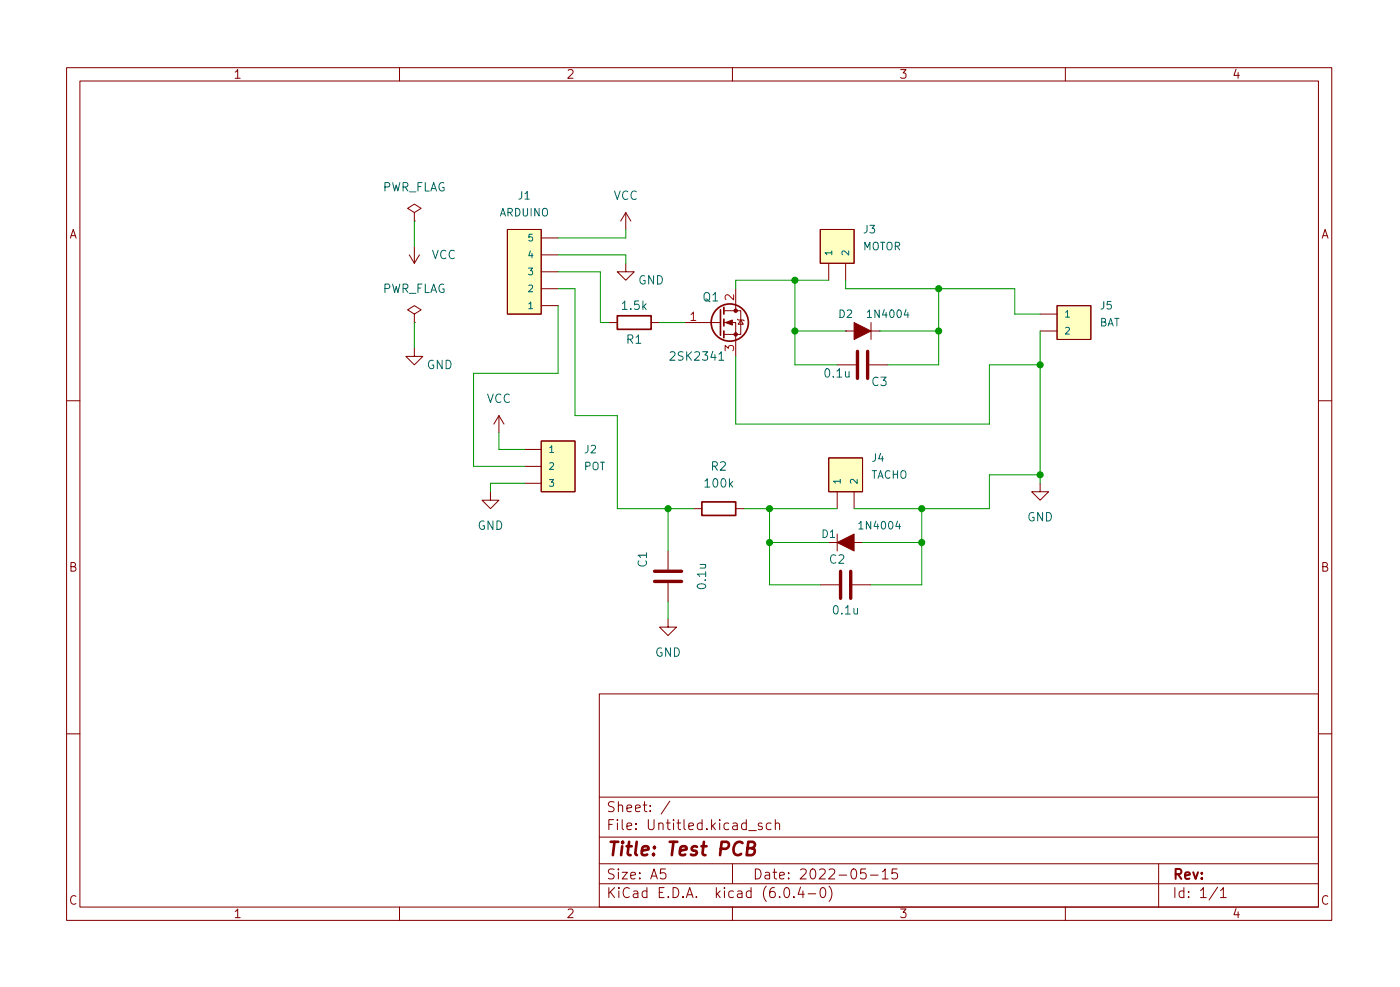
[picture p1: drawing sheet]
(kicad_sch (version 20211123) (generator eeschema)

 (paper "A5")

 (title_block
  (title "Test PCB")
  (date "2022-05-15"))

 (lib_symbols
  (symbol "Device:C" (pin_numbers hide) (pin_names (offset 0.254)) (in_bom yes) (on_board yes)
   (property "Reference" "C" (id 0) (at 0.635 2.54 0) (effects (font (size 1.27 1.27)) (justify left)))
   (property "Value" "C" (id 1) (at 0.635 -2.54 0) (effects (font (size 1.27 1.27)) (justify left)))
   (property "Footprint" "" (id 2) (at 0.9652 -3.81 0) (effects (font (size 1.27 1.27)) hide))
   (property "Datasheet" "~" (id 3) (at 0 0 0) (effects (font (size 1.27 1.27)) hide))
   (symbol "C_0_1"
    (polyline (pts (xy -2.032 -0.762) (xy 2.032 -0.762)) (stroke (width 0.508) (type default) (color 0 0 0 0)) (fill (type none)))
    (polyline (pts (xy -2.032 0.762) (xy 2.032 0.762)) (stroke (width 0.508) (type default) (color 0 0 0 0)) (fill (type none))))
   (symbol "C_1_1"
    (pin passive line (at 0 3.81 270) (length 2.794) (name "~" (effects (font (size 1.27 1.27)))) (number "1" (effects (font (size 1.27 1.27)))))
    (pin passive line (at 0 -3.81 90) (length 2.794) (name "~" (effects (font (size 1.27 1.27)))) (number "2" (effects (font (size 1.27 1.27)))))))
  (symbol "Device:R" (pin_numbers hide) (pin_names (offset 0)) (in_bom yes) (on_board yes)
   (property "Reference" "R" (id 0) (at 2.032 0 90) (effects (font (size 1.27 1.27))))
   (property "Value" "R" (id 1) (at 0 0 90) (effects (font (size 1.27 1.27))))
   (property "Footprint" "" (id 2) (at -1.778 0 90) (effects (font (size 1.27 1.27)) hide))
   (property "Datasheet" "~" (id 3) (at 0 0 0) (effects (font (size 1.27 1.27)) hide))
   (symbol "R_0_1"
    (rectangle (start -1.016 -2.54) (end 1.016 2.54) (stroke (width 0.254) (type default) (color 0 0 0 0)) (fill (type none))))
   (symbol "R_1_1"
    (pin passive line (at 0 3.81 270) (length 1.27) (name "~" (effects (font (size 1.27 1.27)))) (number "1" (effects (font (size 1.27 1.27)))))
    (pin passive line (at 0 -3.81 90) (length 1.27) (name "~" (effects (font (size 1.27 1.27)))) (number "2" (effects (font (size 1.27 1.27)))))))
  (symbol "SparkFun-Connectors:CONN_02" (pin_numbers hide) (pin_names (offset 1.016)) (in_bom yes) (on_board yes)
   (property "Reference" "J" (id 0) (at -5.08 5.08 0) (effects (font (size 1.143 1.143)) (justify left bottom)))
   (property "Value" "CONN_02" (id 1) (at -5.08 -3.81 0) (effects (font (size 1.143 1.143)) (justify left bottom)))
   (property "Footprint" "1X02" (id 2) (at 0 6.35 0) (effects (font (size 0.508 0.508)) hide))
   (property "Datasheet" "" (id 3) (at 0 0 0) (effects (font (size 1.27 1.27)) hide))
   (property "Field4" "XXX-00000" (id 4) (at 0 7.62 0) (effects (font (size 1.524 1.524))))
   (property "ki_locked" "" (id 5) (at 0 0 0) (effects (font (size 1.27 1.27))))
   (symbol "CONN_02_1_0"
    (rectangle (start 0 -1.27) (end -5.08 3.81) (stroke (width 0) (type default) (color 0 0 0 0)) (fill (type background))))
   (symbol "CONN_02_1_1"
    (pin passive line (at 2.54 0 180) (length 2.54) (name "1" (effects (font (size 1.016 1.016)))) (number "1" (effects (font (size 1.016 1.016)))))
    (pin passive line (at 2.54 2.54 180) (length 2.54) (name "2" (effects (font (size 1.016 1.016)))) (number "2" (effects (font (size 1.016 1.016)))))))
  (symbol "SparkFun-Connectors:CONN_03" (pin_numbers hide) (pin_names (offset 1.016)) (in_bom yes) (on_board yes)
   (property "Reference" "J" (id 0) (at -5.08 7.62 0) (effects (font (size 1.143 1.143)) (justify left bottom)))
   (property "Value" "CONN_03" (id 1) (at -5.08 -3.81 0) (effects (font (size 1.143 1.143)) (justify left bottom)))
   (property "Footprint" "1X03" (id 2) (at 0 10.16 0) (effects (font (size 0.508 0.508)) hide))
   (property "Datasheet" "" (id 3) (at 0 0 0) (effects (font (size 1.27 1.27)) hide))
   (property "Field4" "XXX-00000" (id 4) (at 0 11.43 0) (effects (font (size 1.524 1.524))))
   (property "ki_locked" "" (id 5) (at 0 0 0) (effects (font (size 1.27 1.27))))
   (symbol "CONN_03_0_1"
    (rectangle (start 0 -1.27) (end -5.08 6.35) (stroke (width 0) (type default) (color 0 0 0 0)) (fill (type background))))
   (symbol "CONN_03_1_1"
    (pin passive line (at 2.54 0 180) (length 2.54) (name "1" (effects (font (size 1.016 1.016)))) (number "1" (effects (font (size 1.016 1.016)))))
    (pin passive line (at 2.54 2.54 180) (length 2.54) (name "2" (effects (font (size 1.016 1.016)))) (number "2" (effects (font (size 1.016 1.016)))))
    (pin passive line (at 2.54 5.08 180) (length 2.54) (name "3" (effects (font (size 1.016 1.016)))) (number "3" (effects (font (size 1.016 1.016)))))))
  (symbol "SparkFun-Connectors:CONN_05" (pin_numbers hide) (pin_names (offset 1.016)) (in_bom yes) (on_board yes)
   (property "Reference" "J" (id 0) (at -5.08 12.7 0) (effects (font (size 1.143 1.143)) (justify left bottom)))
   (property "Value" "CONN_05" (id 1) (at -5.08 -3.81 0) (effects (font (size 1.143 1.143)) (justify left bottom)))
   (property "Footprint" "1X05" (id 2) (at 0 15.24 0) (effects (font (size 0.508 0.508)) hide))
   (property "Datasheet" "" (id 3) (at 0 0 0) (effects (font (size 1.27 1.27)) hide))
   (property "Field4" "XXX-00000" (id 4) (at 0 16.51 0) (effects (font (size 1.524 1.524))))
   (property "ki_locked" "" (id 5) (at 0 0 0) (effects (font (size 1.27 1.27))))
   (symbol "CONN_05_0_1"
    (rectangle (start 0 -1.27) (end -5.08 11.43) (stroke (width 0) (type default) (color 0 0 0 0)) (fill (type background))))
   (symbol "CONN_05_1_1"
    (pin passive line (at 2.54 0 180) (length 2.54) (name "1" (effects (font (size 1.016 1.016)))) (number "1" (effects (font (size 1.016 1.016)))))
    (pin passive line (at 2.54 2.54 180) (length 2.54) (name "2" (effects (font (size 1.016 1.016)))) (number "2" (effects (font (size 1.016 1.016)))))
    (pin passive line (at 2.54 5.08 180) (length 2.54) (name "3" (effects (font (size 1.016 1.016)))) (number "3" (effects (font (size 1.016 1.016)))))
    (pin passive line (at 2.54 7.62 180) (length 2.54) (name "4" (effects (font (size 1.016 1.016)))) (number "4" (effects (font (size 1.016 1.016)))))
    (pin passive line (at 2.54 10.16 180) (length 2.54) (name "5" (effects (font (size 1.016 1.016)))) (number "5" (effects (font (size 1.016 1.016)))))))
  (symbol "SparkFun-DiscreteSemi:DIODE-1N4148" (pin_numbers hide) (pin_names (offset 1.016) hide) (in_bom yes) (on_board yes)
   (property "Reference" "D" (id 0) (at -2.54 2.54 0) (effects (font (size 1.143 1.143)) (justify left bottom)))
   (property "Value" "DIODE-1N4148" (id 1) (at -2.54 -3.81 0) (effects (font (size 1.143 1.143)) (justify left bottom)))
   (property "Footprint" "DIODE-1N4148" (id 2) (at 0 5.08 0) (effects (font (size 0.508 0.508)) hide))
   (property "Datasheet" "" (id 3) (at 0 0 0) (effects (font (size 1.27 1.27)) hide))
   (property "Field4" "DIO-08378" (id 4) (at 0 6.35 0) (effects (font (size 1.524 1.524))))
   (property "ki_locked" "" (id 5) (at 0 0 0) (effects (font (size 1.27 1.27))))
   (symbol "DIODE-1N4148_1_0"
    (polyline (pts (xy -2.54 0) (xy -1.27 0)) (stroke (width 0) (type default) (color 0 0 0 0)) (fill (type none)))
    (polyline (pts (xy 1.27 0) (xy 1.27 -1.27)) (stroke (width 0) (type default) (color 0 0 0 0)) (fill (type none)))
    (polyline (pts (xy 1.27 1.27) (xy 1.27 0)) (stroke (width 0) (type default) (color 0 0 0 0)) (fill (type none)))
    (polyline (pts (xy 2.54 0) (xy 1.27 0)) (stroke (width 0) (type default) (color 0 0 0 0)) (fill (type none))))
   (symbol "DIODE-1N4148_1_1"
    (polyline (pts (xy -1.27 1.27) (xy 1.27 0) (xy 1.27 0) (xy -1.27 -1.27) (xy -1.27 -1.27) (xy -1.27 1.27)) (stroke (width 0) (type default) (color 0 0 0 0)) (fill (type outline)))
    (pin passive line (at -2.54 0 0) (length 0) (name "A" (effects (font (size 1.016 1.016)))) (number "A" (effects (font (size 1.016 1.016)))))
    (pin passive line (at 2.54 0 180) (length 0) (name "C" (effects (font (size 1.016 1.016)))) (number "C" (effects (font (size 1.016 1.016)))))))
  (symbol "Transistor_FET:IRF740" (pin_names hide) (in_bom yes) (on_board yes)
   (property "Reference" "Q" (id 0) (at 6.35 1.905 0) (effects (font (size 1.27 1.27)) (justify left)))
   (property "Value" "IRF740" (id 1) (at 6.35 0 0) (effects (font (size 1.27 1.27)) (justify left)))
   (property "Footprint" "Package_TO_SOT_THT:TO-220-3_Vertical" (id 2) (at 6.35 -1.905 0) (effects (font (size 1.27 1.27) italic) (justify left) hide))
   (property "Datasheet" "http://www.vishay.com/docs/91054/91054.pdf" (id 3) (at 0 0 0) (effects (font (size 1.27 1.27)) (justify left) hide))
   (symbol "IRF740_0_1"
    (polyline (pts (xy 0.254 0) (xy -2.54 0)) (stroke (width 0) (type default) (color 0 0 0 0)) (fill (type none)))
    (polyline (pts (xy 0.254 1.905) (xy 0.254 -1.905)) (stroke (width 0.254) (type default) (color 0 0 0 0)) (fill (type none)))
    (polyline (pts (xy 0.762 -1.27) (xy 0.762 -2.286)) (stroke (width 0.254) (type default) (color 0 0 0 0)) (fill (type none)))
    (polyline (pts (xy 0.762 0.508) (xy 0.762 -0.508)) (stroke (width 0.254) (type default) (color 0 0 0 0)) (fill (type none)))
    (polyline (pts (xy 0.762 2.286) (xy 0.762 1.27)) (stroke (width 0.254) (type default) (color 0 0 0 0)) (fill (type none)))
    (polyline (pts (xy 2.54 2.54) (xy 2.54 1.778)) (stroke (width 0) (type default) (color 0 0 0 0)) (fill (type none)))
    (polyline (pts (xy 2.54 -2.54) (xy 2.54 0) (xy 0.762 0)) (stroke (width 0) (type default) (color 0 0 0 0)) (fill (type none)))
    (polyline (pts (xy 0.762 -1.778) (xy 3.302 -1.778) (xy 3.302 1.778) (xy 0.762 1.778)) (stroke (width 0) (type default) (color 0 0 0 0)) (fill (type none)))
    (polyline (pts (xy 1.016 0) (xy 2.032 0.381) (xy 2.032 -0.381) (xy 1.016 0)) (stroke (width 0) (type default) (color 0 0 0 0)) (fill (type outline)))
    (polyline (pts (xy 2.794 0.508) (xy 2.921 0.381) (xy 3.683 0.381) (xy 3.81 0.254)) (stroke (width 0) (type default) (color 0 0 0 0)) (fill (type none)))
    (polyline (pts (xy 3.302 0.381) (xy 2.921 -0.254) (xy 3.683 -0.254) (xy 3.302 0.381)) (stroke (width 0) (type default) (color 0 0 0 0)) (fill (type none)))
    (circle (center 1.651 0) (radius 2.794) (stroke (width 0.254) (type default) (color 0 0 0 0)) (fill (type none)))
    (circle (center 2.54 -1.778) (radius 0.254) (stroke (width 0) (type default) (color 0 0 0 0)) (fill (type outline)))
    (circle (center 2.54 1.778) (radius 0.254) (stroke (width 0) (type default) (color 0 0 0 0)) (fill (type outline))))
   (symbol "IRF740_1_1"
    (pin input line (at -5.08 0 0) (length 2.54) (name "G" (effects (font (size 1.27 1.27)))) (number "1" (effects (font (size 1.27 1.27)))))
    (pin passive line (at 2.54 5.08 270) (length 2.54) (name "D" (effects (font (size 1.27 1.27)))) (number "2" (effects (font (size 1.27 1.27)))))
    (pin passive line (at 2.54 -5.08 90) (length 2.54) (name "S" (effects (font (size 1.27 1.27)))) (number "3" (effects (font (size 1.27 1.27)))))))
  (symbol "power:GND" (power) (pin_names (offset 0)) (in_bom yes) (on_board yes)
   (property "Reference" "#PWR" (id 0) (at 0 -6.35 0) (effects (font (size 1.27 1.27)) hide))
   (property "Value" "GND" (id 1) (at 0 -3.81 0) (effects (font (size 1.27 1.27))))
   (property "Footprint" "" (id 2) (at 0 0 0) (effects (font (size 1.27 1.27)) hide))
   (property "Datasheet" "" (id 3) (at 0 0 0) (effects (font (size 1.27 1.27)) hide))
   (symbol "GND_0_1"
    (polyline (pts (xy 0 0) (xy 0 -1.27) (xy 1.27 -1.27) (xy 0 -2.54) (xy -1.27 -1.27) (xy 0 -1.27)) (stroke (width 0) (type default) (color 0 0 0 0)) (fill (type none))))
   (symbol "GND_1_1"
    (pin power_in line (at 0 0 270) (length 0) hide (name "GND" (effects (font (size 1.27 1.27)))) (number "1" (effects (font (size 1.27 1.27)))))))
  (symbol "power:PWR_FLAG" (power) (pin_numbers hide) (pin_names (offset 0) hide) (in_bom yes) (on_board yes)
   (property "Reference" "#FLG" (id 0) (at 0 1.905 0) (effects (font (size 1.27 1.27)) hide))
   (property "Value" "PWR_FLAG" (id 1) (at 0 3.81 0) (effects (font (size 1.27 1.27))))
   (property "Footprint" "" (id 2) (at 0 0 0) (effects (font (size 1.27 1.27)) hide))
   (property "Datasheet" "~" (id 3) (at 0 0 0) (effects (font (size 1.27 1.27)) hide))
   (symbol "PWR_FLAG_0_0"
    (pin power_out line (at 0 0 90) (length 0) (name "pwr" (effects (font (size 1.27 1.27)))) (number "1" (effects (font (size 1.27 1.27))))))
   (symbol "PWR_FLAG_0_1"
    (polyline (pts (xy 0 0) (xy 0 1.27) (xy -1.016 1.905) (xy 0 2.54) (xy 1.016 1.905) (xy 0 1.27)) (stroke (width 0) (type default) (color 0 0 0 0)) (fill (type none)))))
  (symbol "power:VCC" (power) (pin_names (offset 0)) (in_bom yes) (on_board yes)
   (property "Reference" "#PWR" (id 0) (at 0 -3.81 0) (effects (font (size 1.27 1.27)) hide))
   (property "Value" "VCC" (id 1) (at 0 3.81 0) (effects (font (size 1.27 1.27))))
   (property "Footprint" "" (id 2) (at 0 0 0) (effects (font (size 1.27 1.27)) hide))
   (property "Datasheet" "" (id 3) (at 0 0 0) (effects (font (size 1.27 1.27)) hide))
   (symbol "VCC_0_1"
    (polyline (pts (xy -0.762 1.27) (xy 0 2.54)) (stroke (width 0) (type default) (color 0 0 0 0)) (fill (type none)))
    (polyline (pts (xy 0 0) (xy 0 2.54)) (stroke (width 0) (type default) (color 0 0 0 0)) (fill (type none)))
    (polyline (pts (xy 0 2.54) (xy 0.762 1.27)) (stroke (width 0) (type default) (color 0 0 0 0)) (fill (type none))))
   (symbol "VCC_1_1"
    (pin power_in line (at 0 0 90) (length 0) hide (name "VCC" (effects (font (size 1.27 1.27)))) (number "1" (effects (font (size 1.27 1.27))))))))

 (junction (at 138.43 81.28) (diameter 0) (color 0 0 0 0))
 (junction (at 115.57 76.2) (diameter 0) (color 0 0 0 0))
 (junction (at 119.38 41.91) (diameter 0) (color 0 0 0 0))
 (junction (at 156.21 71.12) (diameter 0) (color 0 0 0 0))
 (junction (at 140.97 43.18) (diameter 0) (color 0 0 0 0))
 (junction (at 100.33 76.2) (diameter 0) (color 0 0 0 0))
 (junction (at 119.38 49.53) (diameter 0) (color 0 0 0 0))
 (junction (at 138.43 76.2) (diameter 0) (color 0 0 0 0))
 (junction (at 115.57 81.28) (diameter 0) (color 0 0 0 0))
 (junction (at 140.97 49.53) (diameter 0) (color 0 0 0 0))
 (junction (at 156.21 54.61) (diameter 0) (color 0 0 0 0))

 (wire (pts (xy 62.23 33.02) (xy 62.23 36.83)) (stroke (width 0) (type default) (color 0 0 0 0)))
 (wire (pts (xy 125.73 54.61) (xy 119.38 54.61)) (stroke (width 0) (type default) (color 0 0 0 0)))
 (wire (pts (xy 140.97 43.18) (xy 140.97 49.53)) (stroke (width 0) (type default) (color 0 0 0 0)))
 (wire (pts (xy 138.43 76.2) (xy 138.43 81.28)) (stroke (width 0) (type default) (color 0 0 0 0)))
 (wire (pts (xy 93.98 34.29) (xy 93.98 35.56)) (stroke (width 0) (type default) (color 0 0 0 0)))
 (wire (pts (xy 90.17 48.26) (xy 91.44 48.26)) (stroke (width 0) (type default) (color 0 0 0 0)))
 (wire (pts (xy 83.82 38.1) (xy 93.98 38.1)) (stroke (width 0) (type default) (color 0 0 0 0)))
 (wire (pts (xy 86.36 43.18) (xy 86.36 62.23)) (stroke (width 0) (type default) (color 0 0 0 0)))
 (wire (pts (xy 119.38 41.91) (xy 119.38 49.53)) (stroke (width 0) (type default) (color 0 0 0 0)))
 (wire (pts (xy 138.43 76.2) (xy 148.59 76.2)) (stroke (width 0) (type default) (color 0 0 0 0)))
 (wire (pts (xy 110.49 41.91) (xy 110.49 43.18)) (stroke (width 0) (type default) (color 0 0 0 0)))
 (wire (pts (xy 93.98 35.56) (xy 83.82 35.56)) (stroke (width 0) (type default) (color 0 0 0 0)))
 (wire (pts (xy 83.82 45.72) (xy 83.82 55.88)) (stroke (width 0) (type default) (color 0 0 0 0)))
 (wire (pts (xy 152.4 43.18) (xy 152.4 46.99)) (stroke (width 0) (type default) (color 0 0 0 0)))
 (wire (pts (xy 110.49 53.34) (xy 110.49 63.5)) (stroke (width 0) (type default) (color 0 0 0 0)))
 (wire (pts (xy 124.46 81.28) (xy 115.57 81.28)) (stroke (width 0) (type default) (color 0 0 0 0)))
 (wire (pts (xy 93.98 38.1) (xy 93.98 39.37)) (stroke (width 0) (type default) (color 0 0 0 0)))
 (wire (pts (xy 99.06 48.26) (xy 102.87 48.26)) (stroke (width 0) (type default) (color 0 0 0 0)))
 (wire (pts (xy 73.66 72.39) (xy 78.74 72.39)) (stroke (width 0) (type default) (color 0 0 0 0)))
 (wire (pts (xy 156.21 49.53) (xy 156.21 54.61)) (stroke (width 0) (type default) (color 0 0 0 0)))
 (wire (pts (xy 100.33 82.55) (xy 100.33 76.2)) (stroke (width 0) (type default) (color 0 0 0 0)))
 (wire (pts (xy 92.71 76.2) (xy 100.33 76.2)) (stroke (width 0) (type default) (color 0 0 0 0)))
 (wire (pts (xy 115.57 87.63) (xy 123.19 87.63)) (stroke (width 0) (type default) (color 0 0 0 0)))
 (wire (pts (xy 156.21 71.12) (xy 156.21 72.39)) (stroke (width 0) (type default) (color 0 0 0 0)))
 (wire (pts (xy 90.17 40.64) (xy 90.17 48.26)) (stroke (width 0) (type default) (color 0 0 0 0)))
 (wire (pts (xy 62.23 48.26) (xy 62.23 52.07)) (stroke (width 0) (type default) (color 0 0 0 0)))
 (wire (pts (xy 125.73 76.2) (xy 115.57 76.2)) (stroke (width 0) (type default) (color 0 0 0 0)))
 (wire (pts (xy 128.27 76.2) (xy 138.43 76.2)) (stroke (width 0) (type default) (color 0 0 0 0)))
 (wire (pts (xy 138.43 87.63) (xy 138.43 81.28)) (stroke (width 0) (type default) (color 0 0 0 0)))
 (wire (pts (xy 124.46 41.91) (xy 119.38 41.91)) (stroke (width 0) (type default) (color 0 0 0 0)))
 (wire (pts (xy 111.76 76.2) (xy 115.57 76.2)) (stroke (width 0) (type default) (color 0 0 0 0)))
 (wire (pts (xy 148.59 76.2) (xy 148.59 71.12)) (stroke (width 0) (type default) (color 0 0 0 0)))
 (wire (pts (xy 133.35 54.61) (xy 140.97 54.61)) (stroke (width 0) (type default) (color 0 0 0 0)))
 (wire (pts (xy 132.08 49.53) (xy 140.97 49.53)) (stroke (width 0) (type default) (color 0 0 0 0)))
 (wire (pts (xy 130.81 87.63) (xy 138.43 87.63)) (stroke (width 0) (type default) (color 0 0 0 0)))
 (wire (pts (xy 73.66 73.66) (xy 73.66 72.39)) (stroke (width 0) (type default) (color 0 0 0 0)))
 (wire (pts (xy 71.12 55.88) (xy 83.82 55.88)) (stroke (width 0) (type default) (color 0 0 0 0)))
 (wire (pts (xy 148.59 71.12) (xy 156.21 71.12)) (stroke (width 0) (type default) (color 0 0 0 0)))
 (wire (pts (xy 127 49.53) (xy 119.38 49.53)) (stroke (width 0) (type default) (color 0 0 0 0)))
 (wire (pts (xy 83.82 40.64) (xy 90.17 40.64)) (stroke (width 0) (type default) (color 0 0 0 0)))
 (wire (pts (xy 127 41.91) (xy 127 43.18)) (stroke (width 0) (type default) (color 0 0 0 0)))
 (wire (pts (xy 115.57 76.2) (xy 115.57 81.28)) (stroke (width 0) (type default) (color 0 0 0 0)))
 (wire (pts (xy 100.33 76.2) (xy 104.14 76.2)) (stroke (width 0) (type default) (color 0 0 0 0)))
 (wire (pts (xy 152.4 46.99) (xy 156.21 46.99)) (stroke (width 0) (type default) (color 0 0 0 0)))
 (wire (pts (xy 140.97 43.18) (xy 152.4 43.18)) (stroke (width 0) (type default) (color 0 0 0 0)))
 (wire (pts (xy 140.97 49.53) (xy 140.97 54.61)) (stroke (width 0) (type default) (color 0 0 0 0)))
 (wire (pts (xy 119.38 41.91) (xy 110.49 41.91)) (stroke (width 0) (type default) (color 0 0 0 0)))
 (wire (pts (xy 78.74 69.85) (xy 71.12 69.85)) (stroke (width 0) (type default) (color 0 0 0 0)))
 (wire (pts (xy 86.36 62.23) (xy 92.71 62.23)) (stroke (width 0) (type default) (color 0 0 0 0)))
 (wire (pts (xy 71.12 69.85) (xy 71.12 55.88)) (stroke (width 0) (type default) (color 0 0 0 0)))
 (wire (pts (xy 119.38 49.53) (xy 119.38 54.61)) (stroke (width 0) (type default) (color 0 0 0 0)))
 (wire (pts (xy 115.57 81.28) (xy 115.57 87.63)) (stroke (width 0) (type default) (color 0 0 0 0)))
 (wire (pts (xy 156.21 54.61) (xy 156.21 71.12)) (stroke (width 0) (type default) (color 0 0 0 0)))
 (wire (pts (xy 148.59 63.5) (xy 148.59 54.61)) (stroke (width 0) (type default) (color 0 0 0 0)))
 (wire (pts (xy 74.93 67.31) (xy 74.93 64.77)) (stroke (width 0) (type default) (color 0 0 0 0)))
 (wire (pts (xy 148.59 54.61) (xy 156.21 54.61)) (stroke (width 0) (type default) (color 0 0 0 0)))
 (wire (pts (xy 127 43.18) (xy 140.97 43.18)) (stroke (width 0) (type default) (color 0 0 0 0)))
 (wire (pts (xy 129.54 81.28) (xy 138.43 81.28)) (stroke (width 0) (type default) (color 0 0 0 0)))
 (wire (pts (xy 83.82 43.18) (xy 86.36 43.18)) (stroke (width 0) (type default) (color 0 0 0 0)))
 (wire (pts (xy 110.49 63.5) (xy 148.59 63.5)) (stroke (width 0) (type default) (color 0 0 0 0)))
 (wire (pts (xy 78.74 67.31) (xy 74.93 67.31)) (stroke (width 0) (type default) (color 0 0 0 0)))
 (wire (pts (xy 100.33 90.17) (xy 100.33 92.71)) (stroke (width 0) (type default) (color 0 0 0 0)))
 (wire (pts (xy 92.71 62.23) (xy 92.71 76.2)) (stroke (width 0) (type default) (color 0 0 0 0)))

 (symbol (lib_id "Device:R") (at 107.95 76.2 90) (unit 1) (in_bom yes) (on_board yes) (fields_autoplaced)
  (property "Reference" "R2" (id 0) (at 107.95 69.85 90))
  (property "Value" "" (id 1) (at 107.95 72.39 90))
  (property "Footprint" "" (id 2) (at 107.95 77.978 90) (effects (font (size 1.27 1.27)) hide))
  (property "Datasheet" "~" (id 3) (at 107.95 76.2 0) (effects (font (size 1.27 1.27)) hide)) (pin "1") (pin "2"))

 (symbol (lib_id "Device:R") (at 95.25 48.26 90) (unit 1) (in_bom yes) (on_board yes)
  (property "Reference" "R1" (id 0) (at 95.25 50.8 90))
  (property "Value" "" (id 1) (at 95.25 45.72 90))
  (property "Footprint" "" (id 2) (at 95.25 50.038 90) (effects (font (size 1.27 1.27)) hide))
  (property "Datasheet" "~" (id 3) (at 95.25 48.26 0) (effects (font (size 1.27 1.27)) hide)) (pin "1") (pin "2"))

 (symbol (lib_id "Transistor_FET:IRF740") (at 107.95 48.26 0) (unit 1) (in_bom yes) (on_board yes)
  (property "Reference" "Q1" (id 0) (at 105.41 44.45 0) (effects (font (size 1.27 1.27)) (justify left)))
  (property "Value" "" (id 1) (at 100.33 53.34 0) (effects (font (size 1.27 1.27)) (justify left)))
  (property "Footprint" "" (id 2) (at 114.3 50.165 0) (effects (font (size 1.27 1.27) italic) (justify left) hide))
  (property "Datasheet" "http://www.vishay.com/docs/91054/91054.pdf" (id 3) (at 107.95 48.26 0) (effects (font (size 1.27 1.27)) (justify left) hide)) (pin "1") (pin "2") (pin "3"))

 (symbol (lib_id "SparkFun-Connectors:CONN_02") (at 158.75 46.99 180) (unit 1) (in_bom yes) (on_board yes) (fields_autoplaced)
  (property "Reference" "J5" (id 0) (at 165.1 45.72 0) (effects (font (size 1.143 1.143)) (justify right)))
  (property "Value" "" (id 1) (at 165.1 48.26 0) (effects (font (size 1.143 1.143)) (justify right)))
  (property "Footprint" "" (id 2) (at 158.75 53.34 0) (effects (font (size 0.508 0.508)) hide))
  (property "Datasheet" "" (id 3) (at 158.75 46.99 0) (effects (font (size 1.27 1.27)) hide))
  (property "Field4" "XXX-00000" (id 4) (at 165.1 51.435 0) (effects (font (size 1.524 1.524)) (justify right) hide)) (pin "1") (pin "2"))

 (symbol (lib_id "power:GND") (at 93.98 39.37 0) (unit 1) (in_bom yes) (on_board yes)
  (property "Reference" "#PWR06" (id 0) (at 93.98 45.72 0) (effects (font (size 1.27 1.27)) hide))
  (property "Value" "" (id 1) (at 97.79 41.91 0))
  (property "Footprint" "" (id 2) (at 93.98 39.37 0) (effects (font (size 1.27 1.27)) hide))
  (property "Datasheet" "" (id 3) (at 93.98 39.37 0) (effects (font (size 1.27 1.27)) hide)) (pin "1"))

 (symbol (lib_id "power:GND") (at 156.21 72.39 0) (unit 1) (in_bom yes) (on_board yes)
  (property "Reference" "#PWR08" (id 0) (at 156.21 78.74 0) (effects (font (size 1.27 1.27)) hide))
  (property "Value" "GND" (id 1) (at 156.21 77.47 0))
  (property "Footprint" "" (id 2) (at 156.21 72.39 0) (effects (font (size 1.27 1.27)) hide))
  (property "Datasheet" "" (id 3) (at 156.21 72.39 0) (effects (font (size 1.27 1.27)) hide)) (pin "1"))

 (symbol (lib_id "power:VCC") (at 93.98 34.29 0) (unit 1) (in_bom yes) (on_board yes) (fields_autoplaced)
  (property "Reference" "#PWR05" (id 0) (at 93.98 38.1 0) (effects (font (size 1.27 1.27)) hide))
  (property "Value" "" (id 1) (at 93.98 29.21 0))
  (property "Footprint" "" (id 2) (at 93.98 34.29 0) (effects (font (size 1.27 1.27)) hide))
  (property "Datasheet" "" (id 3) (at 93.98 34.29 0) (effects (font (size 1.27 1.27)) hide)) (pin "1"))

 (symbol (lib_id "power:VCC") (at 62.23 36.83 180) (unit 1) (in_bom yes) (on_board yes) (fields_autoplaced)
  (property "Reference" "#PWR01" (id 0) (at 62.23 33.02 0) (effects (font (size 1.27 1.27)) hide))
  (property "Value" "VCC" (id 1) (at 64.77 38.0999 0) (effects (font (size 1.27 1.27)) (justify right)))
  (property "Footprint" "" (id 2) (at 62.23 36.83 0) (effects (font (size 1.27 1.27)) hide))
  (property "Datasheet" "" (id 3) (at 62.23 36.83 0) (effects (font (size 1.27 1.27)) hide)) (pin "1"))

 (symbol (lib_id "SparkFun-Connectors:CONN_02") (at 124.46 39.37 270) (unit 1) (in_bom yes) (on_board yes) (fields_autoplaced)
  (property "Reference" "J3" (id 0) (at 129.54 34.29 90) (effects (font (size 1.143 1.143)) (justify left)))
  (property "Value" "" (id 1) (at 129.54 36.83 90) (effects (font (size 1.143 1.143)) (justify left)))
  (property "Footprint" "" (id 2) (at 130.81 39.37 0) (effects (font (size 0.508 0.508)) hide))
  (property "Datasheet" "" (id 3) (at 124.46 39.37 0) (effects (font (size 1.27 1.27)) hide))
  (property "Field4" "XXX-00000" (id 4) (at 129.54 40.005 90) (effects (font (size 1.524 1.524)) (justify left) hide)) (pin "1") (pin "2"))

 (symbol (lib_id "Device:C") (at 100.33 86.36 0) (unit 1) (in_bom yes) (on_board yes)
  (property "Reference" "C1" (id 0) (at 96.52 83.82 90))
  (property "Value" "" (id 1) (at 105.41 86.36 90))
  (property "Footprint" "" (id 2) (at 101.2952 90.17 0) (effects (font (size 1.27 1.27)) hide))
  (property "Datasheet" "~" (id 3) (at 100.33 86.36 0) (effects (font (size 1.27 1.27)) hide)) (pin "1") (pin "2"))

 (symbol (lib_id "SparkFun-DiscreteSemi:DIODE-1N4148") (at 127 81.28 180) (unit 1) (in_bom yes) (on_board yes)
  (property "Reference" "D1" (id 0) (at 124.46 80.01 0) (effects (font (size 1.143 1.143))))
  (property "Value" "" (id 1) (at 132.08 78.74 0) (effects (font (size 1.143 1.143))))
  (property "Footprint" "" (id 2) (at 127 86.36 0) (effects (font (size 0.508 0.508)) hide))
  (property "Datasheet" "" (id 3) (at 127 81.28 0) (effects (font (size 1.27 1.27)) hide))
  (property "Field4" "DIO-08378" (id 4) (at 127 83.82 0) (effects (font (size 1.524 1.524)) hide)) (pin "A") (pin "C"))

 (symbol (lib_id "Device:C") (at 127 87.63 90) (unit 1) (in_bom yes) (on_board yes)
  (property "Reference" "C2" (id 0) (at 125.73 83.82 90))
  (property "Value" "" (id 1) (at 127 91.44 90))
  (property "Footprint" "" (id 2) (at 130.81 86.6648 0) (effects (font (size 1.27 1.27)) hide))
  (property "Datasheet" "~" (id 3) (at 127 87.63 0) (effects (font (size 1.27 1.27)) hide)) (pin "1") (pin "2"))

 (symbol (lib_id "power:VCC") (at 74.93 64.77 0) (unit 1) (in_bom yes) (on_board yes) (fields_autoplaced)
  (property "Reference" "#PWR04" (id 0) (at 74.93 68.58 0) (effects (font (size 1.27 1.27)) hide))
  (property "Value" "VCC" (id 1) (at 74.93 59.69 0))
  (property "Footprint" "" (id 2) (at 74.93 64.77 0) (effects (font (size 1.27 1.27)) hide))
  (property "Datasheet" "" (id 3) (at 74.93 64.77 0) (effects (font (size 1.27 1.27)) hide)) (pin "1"))

 (symbol (lib_id "power:GND") (at 73.66 73.66 0) (unit 1) (in_bom yes) (on_board yes) (fields_autoplaced)
  (property "Reference" "#PWR03" (id 0) (at 73.66 80.01 0) (effects (font (size 1.27 1.27)) hide))
  (property "Value" "GND" (id 1) (at 73.66 78.74 0))
  (property "Footprint" "" (id 2) (at 73.66 73.66 0) (effects (font (size 1.27 1.27)) hide))
  (property "Datasheet" "" (id 3) (at 73.66 73.66 0) (effects (font (size 1.27 1.27)) hide)) (pin "1"))

 (symbol (lib_id "power:PWR_FLAG") (at 62.23 48.26 0) (unit 1) (in_bom yes) (on_board yes)
  (property "Reference" "#FLG02" (id 0) (at 62.23 46.355 0) (effects (font (size 1.27 1.27)) hide))
  (property "Value" "" (id 1) (at 62.23 43.18 0))
  (property "Footprint" "" (id 2) (at 62.23 48.26 0) (effects (font (size 1.27 1.27)) hide))
  (property "Datasheet" "~" (id 3) (at 62.23 48.26 0) (effects (font (size 1.27 1.27)) hide)) (pin "1"))

 (symbol (lib_id "SparkFun-Connectors:CONN_05") (at 81.28 45.72 0) (unit 1) (in_bom yes) (on_board yes)
  (property "Reference" "J1" (id 0) (at 78.74 29.21 0) (effects (font (size 1.143 1.143))))
  (property "Value" "" (id 1) (at 78.74 31.75 0) (effects (font (size 1.143 1.143))))
  (property "Footprint" "" (id 2) (at 81.28 30.48 0) (effects (font (size 0.508 0.508)) hide))
  (property "Datasheet" "" (id 3) (at 81.28 45.72 0) (effects (font (size 1.27 1.27)) hide))
  (property "Field4" "XXX-00000" (id 4) (at 78.74 33.02 0) (effects (font (size 1.524 1.524)) hide)) (pin "1") (pin "2") (pin "3") (pin "4") (pin "5"))

 (symbol (lib_id "power:GND") (at 100.33 92.71 0) (unit 1) (in_bom yes) (on_board yes)
  (property "Reference" "#PWR07" (id 0) (at 100.33 99.06 0) (effects (font (size 1.27 1.27)) hide))
  (property "Value" "GND" (id 1) (at 100.33 97.79 0))
  (property "Footprint" "" (id 2) (at 100.33 92.71 0) (effects (font (size 1.27 1.27)) hide))
  (property "Datasheet" "" (id 3) (at 100.33 92.71 0) (effects (font (size 1.27 1.27)) hide)) (pin "1"))

 (symbol (lib_id "power:PWR_FLAG") (at 62.23 33.02 0) (unit 1) (in_bom yes) (on_board yes)
  (property "Reference" "#FLG01" (id 0) (at 62.23 31.115 0) (effects (font (size 1.27 1.27)) hide))
  (property "Value" "" (id 1) (at 62.23 27.94 0))
  (property "Footprint" "" (id 2) (at 62.23 33.02 0) (effects (font (size 1.27 1.27)) hide))
  (property "Datasheet" "~" (id 3) (at 62.23 33.02 0) (effects (font (size 1.27 1.27)) hide)) (pin "1"))

 (symbol (lib_id "Device:C") (at 129.54 54.61 90) (unit 1) (in_bom yes) (on_board yes)
  (property "Reference" "C3" (id 0) (at 132.08 57.15 90))
  (property "Value" "" (id 1) (at 125.73 55.88 90))
  (property "Footprint" "" (id 2) (at 133.35 53.6448 0) (effects (font (size 1.27 1.27)) hide))
  (property "Datasheet" "~" (id 3) (at 129.54 54.61 0) (effects (font (size 1.27 1.27)) hide)) (pin "1") (pin "2"))

 (symbol (lib_id "SparkFun-Connectors:CONN_03") (at 81.28 67.31 180) (unit 1) (in_bom yes) (on_board yes) (fields_autoplaced)
  (property "Reference" "J2" (id 0) (at 87.63 67.31 0) (effects (font (size 1.143 1.143)) (justify right)))
  (property "Value" "" (id 1) (at 87.63 69.85 0) (effects (font (size 1.143 1.143)) (justify right)))
  (property "Footprint" "" (id 2) (at 81.28 77.47 0) (effects (font (size 0.508 0.508)) hide))
  (property "Datasheet" "" (id 3) (at 81.28 67.31 0) (effects (font (size 1.27 1.27)) hide))
  (property "Field4" "XXX-00000" (id 4) (at 87.63 73.025 0) (effects (font (size 1.524 1.524)) (justify right) hide)) (pin "1") (pin "2") (pin "3"))

 (symbol (lib_id "SparkFun-Connectors:CONN_02") (at 125.73 73.66 270) (unit 1) (in_bom yes) (on_board yes) (fields_autoplaced)
  (property "Reference" "J4" (id 0) (at 130.81 68.58 90) (effects (font (size 1.143 1.143)) (justify left)))
  (property "Value" "" (id 1) (at 130.81 71.12 90) (effects (font (size 1.143 1.143)) (justify left)))
  (property "Footprint" "" (id 2) (at 132.08 73.66 0) (effects (font (size 0.508 0.508)) hide))
  (property "Datasheet" "" (id 3) (at 125.73 73.66 0) (effects (font (size 1.27 1.27)) hide))
  (property "Field4" "XXX-00000" (id 4) (at 130.81 74.295 90) (effects (font (size 1.524 1.524)) (justify left) hide)) (pin "1") (pin "2"))

 (symbol (lib_id "power:GND") (at 62.23 52.07 0) (unit 1) (in_bom yes) (on_board yes)
  (property "Reference" "#PWR02" (id 0) (at 62.23 58.42 0) (effects (font (size 1.27 1.27)) hide))
  (property "Value" "GND" (id 1) (at 66.04 54.61 0))
  (property "Footprint" "" (id 2) (at 62.23 52.07 0) (effects (font (size 1.27 1.27)) hide))
  (property "Datasheet" "" (id 3) (at 62.23 52.07 0) (effects (font (size 1.27 1.27)) hide)) (pin "1"))

 (symbol (lib_id "SparkFun-DiscreteSemi:DIODE-1N4148") (at 129.54 49.53 0) (unit 1) (in_bom yes) (on_board yes)
  (property "Reference" "D2" (id 0) (at 127 46.99 0) (effects (font (size 1.143 1.143))))
  (property "Value" "" (id 1) (at 133.35 46.99 0) (effects (font (size 1.143 1.143))))
  (property "Footprint" "" (id 2) (at 129.54 44.45 0) (effects (font (size 0.508 0.508)) hide))
  (property "Datasheet" "" (id 3) (at 129.54 49.53 0) (effects (font (size 1.27 1.27)) hide))
  (property "Field4" "DIO-08378" (id 4) (at 129.54 46.99 0) (effects (font (size 1.524 1.524)) hide)) (pin "A") (pin "C"))

 (sheet_instances (path "" (page "1")))

)
